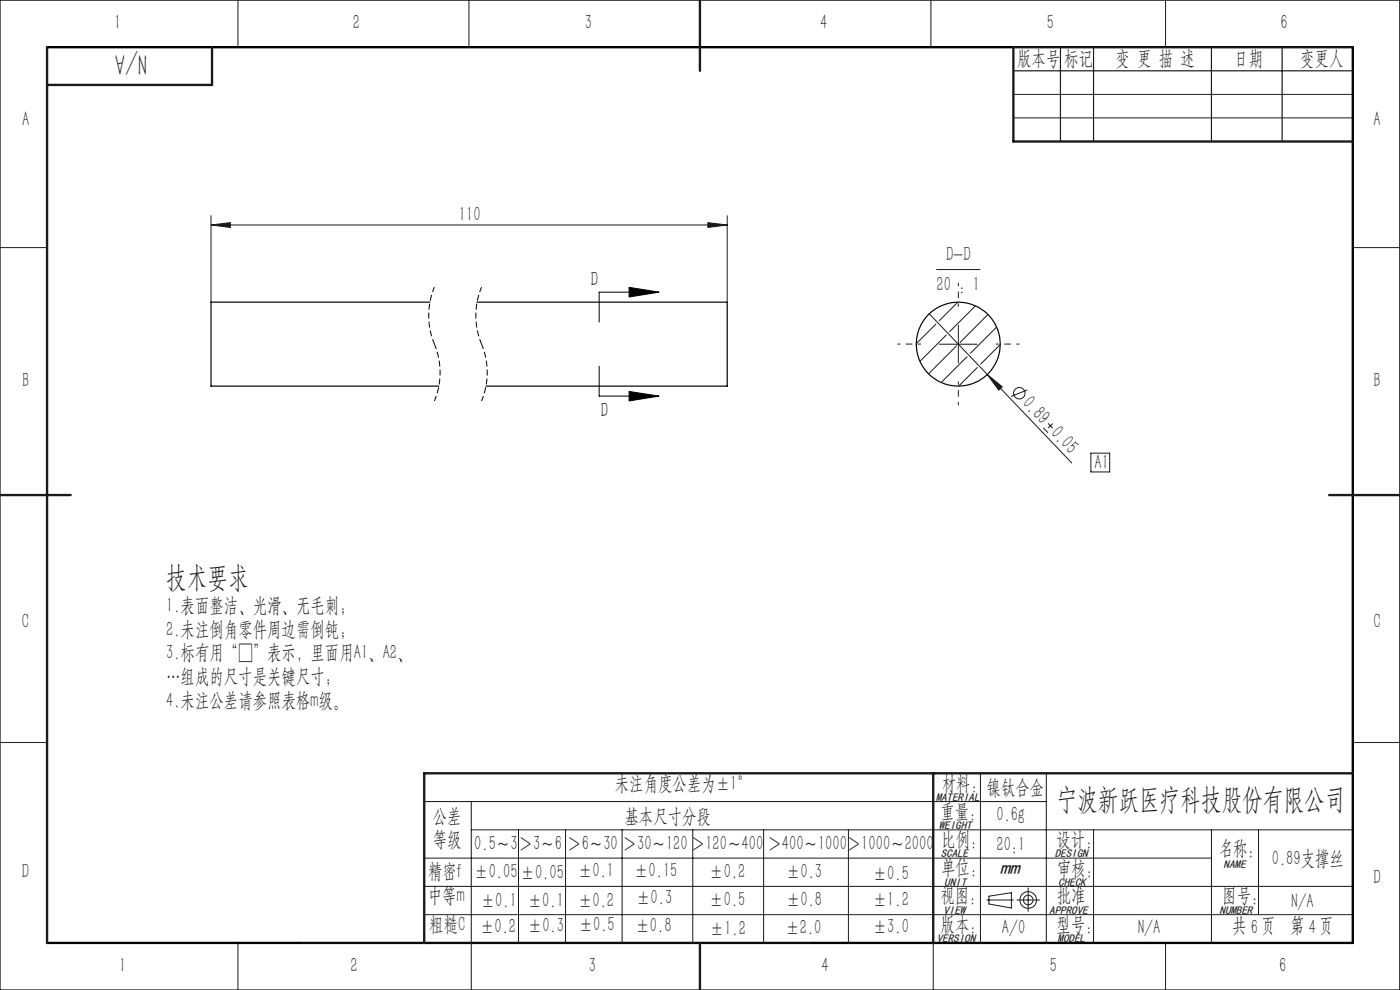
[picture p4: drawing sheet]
<svg xmlns="http://www.w3.org/2000/svg" width="297mm" height="210mm" viewBox="0 0 297 210" stroke-linecap="round" stroke-linejoin="round" font-family="sans-serif">
<g fill="none" stroke="#191924" stroke-width=".21">
<path d="M50.5 0v10M99.5 0v10M197.5 0v10M247.3 0v10M215 20h72M215 25h72M0 52.5h10M44.8 47.7l4.1-.5v1.1zM44.8 45.7v18.4M44.8 47.7h109.5M150.2 47.2l4.1 .5-4.1 .6zM154.3 45.7v18.4"/>
<path d="M198.7 57.2h9.2M287 52.5h10M197.1 66.6l30.3 31.6M199.3 73h8M203.3 69v8M209.4 79.4l3.2 2.6-.7 .8zM217.9 82.7l-3.4 1.4M221.3 90.8l1 1M222.4 89.8l.9 1M223.3 89.8l-1 1M231.4 96.1h4v4h-4zM0 157.5h10"/>
<path d="M287 157.5h10M90 170h132M100 176h187M100 170v40M110 176v24M120 176v24M132 176v24M147 176v24M162 176v24M180 176v24M208 164v36M222 164v36"/>
<path d="M232 176v24M257 176v24M267 176v18M90 182h167M90 188h197M90 194h197M209.4 190.9h5.6M209.8 190.1l4.8-.7v3.2l-4.8-.8zM215.7 190.9h4.9M218.1 188.3v5M50.5 200v10M198 200v10"/>
<path d="M247.3 200v10"/>
<circle cx="216.2" cy="83.4" r="1.21"/>
<circle cx="218.1" cy="190.9" r="1.77"/>
<circle cx="218.1" cy="190.9" r="1.03"/>
</g>
<path d="M127.1 77.7v6.3h12.7M133.5 61l6.3 1-6.3 1zM139.8 62h-12.7v6.3M133.5 83l6.3 1-6.3 1z" fill="none" stroke="#000" stroke-width=".21"/>
<path d="M92.2 60.9a15.7 15.7 0 0 0 0 12.1M92.2 73a15.7 15.7 0 0 1 0 12.1M102.2 60.9a15.7 15.7 0 0 0 0 12.1M102.2 73a15.7 15.7 0 0 1 0 12.1" fill="none" stroke="#000" stroke-width=".21" stroke-dasharray="1.3 .6" stroke-dashoffset=".2" stroke-linecap="butt"/>
<path d="M195.3 73h-4.9M203.3 65v-4.9M211.3 73h4.9M203.3 81v4.9" fill="none" stroke="#191924" stroke-width=".21" stroke-dasharray="30.5 1.3 1.3 1.3" stroke-dashoffset="29.9"/>
<path d="M0 0h297v210h-297z" fill="none" stroke="#000" stroke-width=".25"/>
<path d="M10 10h277v190h-277" fill="none" stroke="#000" stroke-width=".5"/>
<path d="M215 10h72M215 15h72M225 10v20M232 10v20M257 10v20M272 10v20M64 200h108" fill="none" stroke="#191924" stroke-width=".25"/>
<path d="M10 10v190M45 10v8h-35M148.5 0v15M215 10v20h72M0 105h15M282 105h15M198 164v36M287 164h-197v36M148.5 200v10" fill="none" stroke="#191924" stroke-width=".5"/>
<path d="M133.5 61l6.3 1-6.3 1zM133.5 83l6.3 1-6.3 1z" fill="#000"/>
<g fill="#191924">
<path d="M209.4 79.4l3.2 2.6-.7 .8z"/>
<path d="M44.8 47.7l4.1-.5v1.1zM150.2 47.2l4.1 .5-4.1 .6z"/>
</g>
<g fill="none" stroke="#000" stroke-width=".25">
<path d="M91.2 64.1h-46.4v17.8h48.3M101.2 64.1h53.1v17.8h-51.2"/>
<circle cx="203.3" cy="73" r="8.9"/>
</g>
<path d="M198.5 68.7l-4.1 4.2M200.7 71.1l-5.5 5.6M202.9 73.4l-5.9 5.9M203.2 64.1l-4 3.9M205.1 75.7l-5.4 5.4M206.9 64.9l-5.5 5.5M207.3 78l-3.9 3.9M209.6 66.7l-5.9 6M211.4 69.4l-5.6 5.6M212.2 73.1l-4.2 4.1" fill="none" stroke="#191924" stroke-width=".21"/>
<g font-size="6.3" fill="#191924">
<text x="31.1" y="11.4" transform="rotate(-180 31.1 11.4)">N/A</text>
<text x="35.3" y="124.5">技术要求</text>
<text x="224.1" y="171.6">宁波新跃医疗科技股份有限公司</text>
</g>
<g font-size="4.4" fill="#191924">
<text x="24.2" y="6.2">1</text>
<text x="74.9" y="6.2">2</text>
<text x="124.1" y="6.2">3</text>
<text x="174" y="6.2">4</text>
<text x="222.1" y="6.2">5</text>
<text x="271.6" y="6.2">6</text>
<text x="215.8" y="13.8">版本号</text>
<text x="225.7" y="13.8">标记</text>
<text x="236.7" y="13.8">变 更 描 述</text>
<text x="261.9" y="13.8">日期</text>
<text x="275.8" y="13.8">变更人</text>
<text x="4.7" y="26.7">A</text>
<text x="291.4" y="26.7">A</text>
<text x="97.3" y="46.9">110</text>
<text x="200.7" y="55.4">D-D</text>
<text x="198.7" y="61.7">20 : 1</text>
<text x="4.7" y="82">B</text>
<text x="291.4" y="82">B</text>
<text x="216.7" y="85.7" transform="rotate(46 216.7 85.7)">0.89</text>
<text x="222.7" y="92.1" transform="rotate(46 222.7 92.1)">0.05</text>
<text x="232.2" y="99.5">A1</text>
<text x="35.3" y="129.9">1.表面整洁、光滑、无毛刺；</text>
<text x="4.7" y="133.3">C</text>
<text x="35.3" y="134.9">2.未注倒角零件周边需倒钝;</text>
<text x="291.4" y="133.3">C</text>
<text x="35.3" y="139.9">3.标有用“□”表示，里面用A1、A2、</text>
<text x="35.3" y="144.9">…组成的尺寸是关键尺寸;</text>
<text x="35.3" y="149.9">4.未注公差请参照表格m级。</text>
<text x="130.4" y="167.7">未注角度公差为±1°</text>
<text x="199.8" y="167.5">材料:</text>
<text x="199.5" y="173.5">重量：</text>
<text x="209.3" y="168.4">镍钛合金</text>
<text x="91.8" y="174.5">公差</text>
<text x="91.8" y="179.5">等级</text>
<text x="132.5" y="174.5">基本尺寸分段</text>
<text x="199.7" y="179.5">比例:</text>
<text x="211.4" y="174.1">0.6g</text>
<text x="224.1" y="179.4">设计:</text>
<text x="100.6" y="180.4">0.5～3</text>
<text x="110" y="180.4">＞3～6</text>
<text x="120.4" y="180.4">＞6～30</text>
<text x="122.6" y="185.9">±0.1</text>
<text x="132.1" y="180.4">＞30～120＞120～400</text>
<text x="134.5" y="185.9">±0.15</text>
<text x="162.8" y="180.4">＞400～1000＞1000～2000</text>
<text x="199.7" y="185.3">单位:</text>
<text x="211.4" y="180.4">20:1</text>
<text x="224.2" y="185.6">审核：</text>
<text x="258.5" y="181.4">名称：</text>
<text x="269.8" y="183.5">0.89支撑丝</text>
<text x="4.7" y="186.2">D</text>
<text x="90.8" y="191.3">中等m</text>
<text x="90.8" y="186.2">精密f</text>
<text x="100.6" y="186.2">±0.05</text>
<text x="110.5" y="186.4">±0.05</text>
<text x="135" y="191.7">±0.3</text>
<text x="150.5" y="186.2">±0.2</text>
<text x="166.7" y="186.2">±0.3</text>
<text x="185.2" y="186.6">±0.5</text>
<text x="199.5" y="191.3">视图：</text>
<text x="224.2" y="191.3">批准</text>
<text x="259.3" y="191.3">图号:</text>
<text x="291.4" y="187.6">D</text>
<text x="91.1" y="197.4">粗糙C</text>
<text x="101.8" y="197.8">±0.2</text>
<text x="102" y="192.3">±0.1</text>
<text x="112" y="192.3">±0.1</text>
<text x="112" y="197.7">±0.3</text>
<text x="122.6" y="192.3">±0.2</text>
<text x="122.8" y="197.5">±0.5</text>
<text x="134.8" y="197.8">±0.8</text>
<text x="150.5" y="192.1">±0.5</text>
<text x="166.8" y="192.1">±0.8</text>
<text x="185.2" y="192.3">±1.2</text>
<text x="185.2" y="197.9">±3.0</text>
<text x="199.5" y="197.4">版本：</text>
<text x="224.1" y="197.4">型号:</text>
<text x="261.4" y="197.8">共 6页</text>
<text x="273.7" y="197.8">第 4页</text>
<text x="273.9" y="192.7">N/A</text>
<text x="150.6" y="198.3">±1.2</text>
<text x="166.6" y="198.1">±2.0</text>
<text x="212.5" y="198.2">A/0</text>
<text x="241.4" y="198.2">N/A</text>
<text x="25.3" y="206.1">1</text>
<text x="74.4" y="206.1">2</text>
<text x="124.9" y="206.1">3</text>
<text x="174.3" y="206.1">4</text>
<text x="222.7" y="206.1">5</text>
<text x="271.4" y="206.1">6</text>
</g>
<g font-size="4.4">
<text x="125.3" y="60.6">D</text>
<text x="127.5" y="88.5">D</text>
</g>
<text font-size="4.2" fill="#191924" x="212.2" y="185.3">mm</text>
<g font-size="2.4" fill="#191924">
<text x="198.5" y="169.9">MATERIAL</text>
<text x="199.2" y="175.9">WEIGHT</text>
<text x="199.6" y="181.8">SCALE</text>
<text x="223.8" y="181.8">DESIGN</text>
<text x="259.6" y="184.2">NAME</text>
<text x="200.3" y="187.9">UNIT</text>
<text x="224.5" y="187.9">CHECK</text>
<text x="200.1" y="193.8">VIEW</text>
<text x="222.6" y="193.8">APPROVE</text>
<text x="258.7" y="194">NUMBER</text>
<text x="198.7" y="199.9">VERSION</text>
<text x="224.4" y="199.8">MODEL</text>
</g>
</svg>
